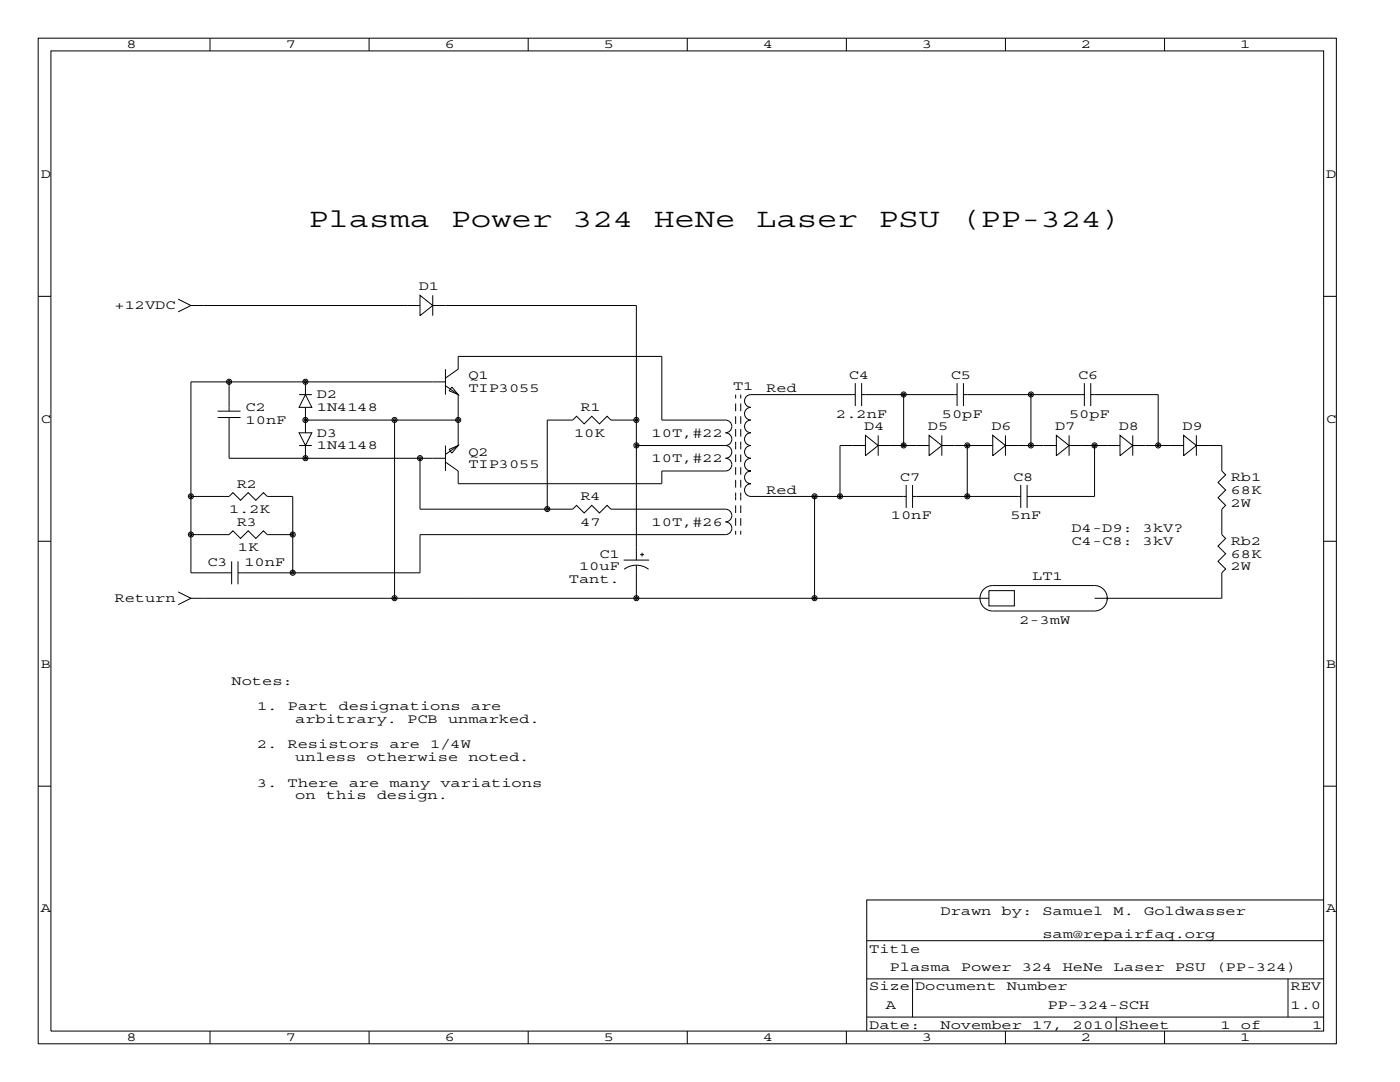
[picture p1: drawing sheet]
<svg xmlns="http://www.w3.org/2000/svg" width="279mm" height="216mm" viewBox="0 0 279 216" stroke-linecap="round" stroke-linejoin="round" font-family="sans-serif">
<g fill="none" stroke="#000" stroke-width=".2">
<path d="M7.6 7.6h259.1v200.7h-259.1zM10.2 10.2h254v195.5h-254zM41.9 7.6v2.6M73.7 7.6v2.6M105.4 7.6v2.6M137.2 7.6v2.6M168.9 7.6v2.6M200.7 7.6v2.6M232.4 7.6v2.6M7.6 59.1h2.6M35.6 59.7l2.5 1.3-2.5 1.2M83.8 58.9l2.6 2.1-2.6 2z"/>
<path d="M86.4 58.9v4.1M264.2 59.1h2.5M38.1 61h45.7M45.7 76.2v5.8M59.7 78.7h2.5M61 78.7l1.2 2.6h-2.5zM61 76.2v2.5M86.4 61h40.6v50.8M88.9 73.7v5M88.9 76.2h-50.8v38.1h8.1M88.9 75.4l2.5-1.7v-2.6h40.7v12.7h12.7a1.27 1.27 0 0 1 1.2 1.3 1.27 1.27 0 0 1-1.2 1.3 1.27 1.27 0 0 1 1.3 1.2 1.27 1.27 0 0 1-1.3 1.3M88.9 77l2.5 1.7v10.2l-2.5 1.8"/>
<path d="M90.2 77.2l1.2 1.5-1.7-.7zM146.8 78.7v.8M147.8 78.7v.8M170.7 78.7h-20.8a1.27 1.27 0 0 0-1.3 1.3 1.27 1.27 0 0 0 1.3 1.3 1.27 1.27 0 0 0-1.3 1.3 1.27 1.27 0 0 0 1.3 1.2 1.27 1.27 0 0 0-1.3 1.3 1.27 1.27 0 0 0 1.3 1.3 1.27 1.27 0 0 0-1.3 1.2 1.27 1.27 0 0 0 1.3 1.3 1.27 1.27 0 0 0-1.3 1.3 1.27 1.27 0 0 0 1.3 1.2 1.27 1.27 0 0 0-1.3 1.3 1.27 1.27 0 0 0 1.3 1.3 1.27 1.27 0 0 0-1.3 1.3 1.27 1.27 0 0 0 1.3 1.2 1.27 1.27 0 0 0-1.3 1.3 1.27 1.27 0 0 0 1.3 1.3h30.9M170.7 76.5v4.5M172 76.5v4.5M172 78.7h19M180.3 78.7v10.2M191 76.5v4.5M192.3 76.5v4.5M192.3 78.7h24.1M205.7 78.7v10.2"/>
<path d="M216.4 76.5v4.5M217.7 76.5v4.5M217.7 78.7h13.4v10.2M38.1 99.1h7.6l.8-.8 1.5 1.5 1.5-1.5 1.6 1.5 1.5-1.5 .7 .8h5.1v15.2M43.4 82h4.6M43.4 83.3h4.6M45.7 83.3v8.1h43.2M59.7 86.4h2.5l-1.2 2.5zM59.7 88.9h2.5M61 83.8h30.4M61 81.3v5.1M61 88.9v2.5"/>
<path d="M78.7 83.8v35.6M83.8 91.4v10.2h30.5l.8-.8 1.5 1.6 1.5-1.6 1.5 1.6 1.6-1.6 .7 .8h22.9a1.27 1.27 0 0 1 1.3 1.3 1.27 1.27 0 0 1-1.3 1.2 1.27 1.27 0 0 1 1.3 1.3 1.27 1.27 0 0 1-1.3 1.3h-61v7.6h-36.3M88.9 88.9v5.1M89.7 89.7l1.7-.8-1.2 1.5zM127 88.9h17.8M127 83.8h-5.1l-.7-.7-1.6 1.5-1.5-1.5-1.5 1.5-1.5-1.5-.8 .7h-5.1v17.8M127 88.9h.1M144.8 88.9a1.27 1.27 0 0 1 1.2 1.3 1.27 1.27 0 0 1-1.2 1.2 1.27 1.27 0 0 1 1.2 1.3 1.27 1.27 0 0 1-1.2 1.3h-12.7v2.5h-40.7v-2.5l-2.5-1.8M146.8 80.5v1.5M146.8 83.1v1.5M146.8 85.6v1.5M146.8 88.1v1.6"/>
<path d="M146.8 90.7v1.5M146.8 93.2v1.5M146.8 95.8v1.5M146.8 98.3v1.5M147.8 80.5v1.5M147.8 83.1v1.5M147.8 85.6v1.5M147.8 88.1v1.6M147.8 90.7v1.5M147.8 93.2v1.5M147.8 95.8v1.5M147.8 98.3v1.5"/>
<path d="M162.6 99.1v20.3M172.7 86.9l2.6 2-2.6 2zM172.7 88.9h-5.1v10.2M175.3 88.9h10.1M175.3 86.9v4M180.3 88.9h.1M180.8 96.8v4.5M182.1 96.8v4.5M182.1 99.1h21.6M185.4 86.9l2.6 2-2.6 2zM188 88.9h10.1M188 86.9v4"/>
<path d="M193 88.9v10.2M198.1 86.9l2.6 2-2.6 2zM200.7 86.9v4M203.7 96.8v4.5M205 96.8v4.5M210.8 88.9h-10.1M210.8 86.9l2.6 2-2.6 2zM213.4 88.9h10.1M213.4 86.9v4M218.4 88.9v10.2h-13.4M223.5 86.9l2.6 2-2.6 2zM226.1 88.9h10.1"/>
<path d="M226.1 86.9v4M236.2 86.9l2.6 2-2.6 2zM238.8 88.9h5v5.1l.8 .7-1.5 1.6 1.5 1.5-1.5 1.5 1.5 1.5-.8 .8v5.1l.8 .7-1.5 1.6 1.5 1.5-1.5 1.5 1.5 1.5-.8 .8v5.1h-25.4M238.8 86.9v4M7.6 108h2.6M35.6 118.1l2.5 1.3-2.5 1.2M38.1 119.4h157.5M38.1 106.7h7.6l.8-.8 1.5 1.5 1.5-1.5 1.6 1.5 1.5-1.5 .7 .8h5.1M38.1 106.7h.1M46.2 112v4.6M47.5 112v4.6M78.7 119.4h.1"/>
<path d="M124.5 111.8h5M124.6 113.6a4.1 4.1 0 0 1 4.8 0M127 112.8v6.6M127.8 110.7h.7M128.1 110.3v.7M146.8 100.8v1.6M146.8 103.4v1.5M146.8 105.9v.8M147.8 100.8v1.6M147.8 103.4v1.5M147.8 105.9v.8M162.6 119.4h.1"/>
<path d="M195.6 119.4h1.8M196.5 117.4l1-.5 .6-.1h20.3a2.54 2.54 0 0 1 2.6 2.6 2.54 2.54 0 0 1-2.6 2.5h-20.3a2.54 2.54 0 0 1-2.4-1.7 2.54 2.54 0 0 1 .8-2.8zM197.4 117.9h5v3h-5zM221 119.1v.5M264.2 108h2.5M7.6 156.9h2.6M264.2 156.9h2.5M264.2 179.6h-91.2v26.1M173 195.3h91.2M173 187.7h91.2M182.1 195.3v7.6M257 195.3v7.6"/>
<path d="M41.9 205.7v2.6M73.7 205.7v2.6M105.4 205.7v2.6M137.2 205.7v2.6M168.9 205.7v2.6M173 202.9h91.2M200.7 205.7v2.6M222.8 202.9v2.8M232.4 205.7v2.6"/>
<circle cx="45.7" cy="76.2" r=".51"/>
<circle cx="45.7" cy="76.2" r=".25"/>
<circle cx="61" cy="76.2" r=".51"/>
<circle cx="61" cy="76.2" r=".25"/>
<circle cx="180.3" cy="78.7" r=".51"/>
<circle cx="180.3" cy="78.7" r=".25"/>
<circle cx="205.7" cy="78.7" r=".51"/>
<circle cx="205.7" cy="78.7" r=".25"/>
<circle cx="38.1" cy="99" r=".51"/>
<circle cx="38.1" cy="99" r=".25"/>
<circle cx="61" cy="83.8" r=".51"/>
<circle cx="61" cy="91.4" r=".51"/>
<circle cx="61" cy="83.8" r=".25"/>
<circle cx="61" cy="91.4" r=".25"/>
<circle cx="78.7" cy="83.8" r=".51"/>
<circle cx="78.7" cy="83.8" r=".25"/>
<circle cx="83.8" cy="91.4" r=".51"/>
<circle cx="83.8" cy="91.4" r=".25"/>
<circle cx="91.4" cy="83.8" r=".51"/>
<circle cx="91.4" cy="83.8" r=".25"/>
<circle cx="127" cy="83.8" r=".51"/>
<circle cx="127" cy="88.9" r=".51"/>
<circle cx="127" cy="83.8" r=".25"/>
<circle cx="127" cy="88.9" r=".25"/>
<circle cx="162.6" cy="99" r=".51"/>
<circle cx="162.6" cy="99" r=".25"/>
<circle cx="167.6" cy="99" r=".51"/>
<circle cx="167.6" cy="99" r=".25"/>
<circle cx="180.3" cy="88.9" r=".51"/>
<circle cx="180.3" cy="88.9" r=".25"/>
<circle cx="193" cy="88.9" r=".51"/>
<circle cx="193" cy="99" r=".51"/>
<circle cx="193" cy="88.9" r=".25"/>
<circle cx="193" cy="99" r=".25"/>
<circle cx="205.7" cy="88.9" r=".51"/>
<circle cx="205.7" cy="88.9" r=".25"/>
<circle cx="218.4" cy="88.9" r=".51"/>
<circle cx="218.4" cy="88.9" r=".25"/>
<circle cx="231.1" cy="88.9" r=".51"/>
<circle cx="231.1" cy="88.9" r=".25"/>
<circle cx="38.1" cy="106.7" r=".51"/>
<circle cx="38.1" cy="106.7" r=".25"/>
<circle cx="58.4" cy="114.3" r=".51"/>
<circle cx="58.4" cy="106.7" r=".51"/>
<circle cx="58.4" cy="114.3" r=".25"/>
<circle cx="58.4" cy="106.7" r=".25"/>
<circle cx="78.7" cy="119.4" r=".51"/>
<circle cx="78.7" cy="119.4" r=".25"/>
<circle cx="109.2" cy="101.6" r=".51"/>
<circle cx="109.2" cy="101.6" r=".25"/>
<circle cx="127" cy="119.4" r=".51"/>
<circle cx="127" cy="119.4" r=".25"/>
<circle cx="162.6" cy="119.4" r=".51"/>
<circle cx="162.6" cy="119.4" r=".25"/>
</g>
<g font-size="5.3">
<text x="61.5" y="45.2">Plasma</text>
<text x="89.9" y="45.2">Power</text>
<text x="114.3" y="45.2">324</text>
<text x="130.6" y="45.2">HeNe</text>
<text x="150.9" y="45.2">Laser</text>
<text x="175.3" y="45.2">PSU</text>
<text x="191.5" y="45.2">(PP-324)</text>
</g>
<g font-size="2.6">
<text x="25.3" y="9.7">8</text>
<text x="57" y="9.7">7</text>
<text x="88.8" y="9.7">6</text>
<text x="120.5" y="9.7">5</text>
<text x="152.3" y="9.7">4</text>
<text x="184" y="9.7">3</text>
<text x="215.8" y="9.7">2</text>
<text x="247.5" y="9.7">1</text>
<text x="8.1" y="35.5">D</text>
<text x="264.7" y="35.5">D</text>
<text x="83.6" y="57.9">D1</text>
<text x="22.9" y="61.7">+12VDC</text>
<text x="93.5" y="75.7">Q1</text>
<text x="146.3" y="77.7">T1</text>
<text x="169.4" y="75.7">C4</text>
<text x="189.7" y="75.7">C5</text>
<text x="215.1" y="75.7">C6</text>
<text x="49" y="82">C2</text>
<text x="63.2" y="79.5">D2</text>
<text x="63.2" y="82">1N4148</text>
<text x="93.5" y="78.2">TIP3055</text>
<text x="115.8" y="82">R1</text>
<text x="152.9" y="78.2">Red</text>
<text x="166.9" y="83.3">2.2nF</text>
<text x="188" y="83.3">50pF</text>
<text x="213.4" y="83.3">50pF</text>
<text x="8.1" y="84.3">C</text>
<text x="49" y="84.6">10nF</text>
<text x="63.2" y="87.1">D3</text>
<text x="63.2" y="89.7">1N4148</text>
<text x="114.6" y="87.1">10K</text>
<text x="130" y="87.1">10T,#22</text>
<text x="172.5" y="85.9">D4</text>
<text x="185.2" y="85.9">D5</text>
<text x="197.9" y="85.9">D6</text>
<text x="210.6" y="85.9">D7</text>
<text x="223.3" y="85.9">D8</text>
<text x="236" y="85.9">D9</text>
<text x="264.7" y="84.3">C</text>
<text x="93.5" y="90.9">Q2</text>
<text x="93.5" y="93.5">TIP3055</text>
<text x="130" y="92.2">10T,#22</text>
<text x="47.2" y="97.3">R2</text>
<text x="115.8" y="99.8">R4</text>
<text x="152.9" y="98.6">Red</text>
<text x="179.6" y="96">C7</text>
<text x="202.2" y="96">C8</text>
<text x="245.6" y="96">Rb1</text>
<text x="245.6" y="98.6">68K</text>
<text x="245.6" y="101.1">2W</text>
<text x="45.7" y="102.4">1.2K</text>
<text x="47.2" y="104.9">R3</text>
<text x="115.8" y="104.9">47</text>
<text x="130" y="104.9">10T,#26</text>
<text x="177.8" y="103.6">10nF</text>
<text x="201.7" y="103.6">5nF</text>
<text x="213.9" y="106.2">D4-D9:</text>
<text x="228.1" y="106.2">3kV?</text>
<text x="41.4" y="113">C3</text>
<text x="47.5" y="110">1K</text>
<text x="48.8" y="113">10nF</text>
<text x="115.6" y="113.8">10uF</text>
<text x="119.6" y="111.3">C1</text>
<text x="213.9" y="108.7">C4-C8:</text>
<text x="228.1" y="108.7">3kV</text>
<text x="245.6" y="108.7">Rb2</text>
<text x="245.6" y="111.3">68K</text>
<text x="245.6" y="113.8">2W</text>
<text x="113.5" y="116.3">Tant.</text>
<text x="206" y="115.8">LT1</text>
<text x="22.9" y="120.1">Return</text>
<text x="203.5" y="124.5">2-3mW</text>
<text x="8.1" y="133.2">B</text>
<text x="46.2" y="136.7">Notes:</text>
<text x="264.7" y="133.2">B</text>
<text x="51.3" y="141.7">1.</text>
<text x="57.4" y="141.7">Part</text>
<text x="67.6" y="141.7">designations</text>
<text x="94" y="141.7">are</text>
<text x="51.3" y="149.4">2.</text>
<text x="57.4" y="149.4">Resistors</text>
<text x="58.9" y="144.3">arbitrary.</text>
<text x="77.7" y="149.4">are</text>
<text x="81.3" y="144.3">PCB</text>
<text x="85.9" y="149.4">1/4W</text>
<text x="89.4" y="144.3">unmarked.</text>
<text x="58.9" y="151.9">unless</text>
<text x="73.2" y="151.9">otherwise</text>
<text x="93.5" y="151.9">noted.</text>
<text x="51.3" y="157">3.</text>
<text x="57.4" y="157">There</text>
<text x="58.9" y="159.5">on</text>
<text x="65" y="159.5">this</text>
<text x="69.6" y="157">are</text>
<text x="75.2" y="159.5">design.</text>
<text x="77.7" y="157">many</text>
<text x="87.9" y="157">variations</text>
<text x="8.1" y="182.1">A</text>
<text x="187.7" y="182.6">Drawn</text>
<text x="199.9" y="182.6">by:</text>
<text x="208" y="182.6">Samuel</text>
<text x="222.2" y="182.6">M.</text>
<text x="228.3" y="182.6">Goldwasser</text>
<text x="264.7" y="182.1">A</text>
<text x="173.5" y="190.2">Title</text>
<text x="208" y="187.2">sam@repairfaq.org</text>
<text x="173.5" y="197.6">Size Document</text>
<text x="177.5" y="193.8">Plasma</text>
<text x="191.8" y="193.8">Power</text>
<text x="200.9" y="197.6">Number</text>
<text x="204" y="193.8">324</text>
<text x="212.1" y="193.8">HeNe</text>
<text x="222.2" y="193.8">Laser</text>
<text x="234.4" y="193.8">PSU</text>
<text x="242.6" y="193.8">(PP-324)</text>
<text x="257.6" y="197.6">REV</text>
<text x="176.8" y="201.4">A</text>
<text x="209" y="201.4">PP-324-SCH</text>
<text x="257.6" y="201.4">1.0</text>
<text x="25.3" y="207.8">8</text>
<text x="57" y="207.8">7</text>
<text x="88.8" y="207.8">6</text>
<text x="120.5" y="207.8">5</text>
<text x="152.3" y="207.8">4</text>
<text x="173.5" y="205.2">Date:</text>
<text x="184" y="207.8">3</text>
<text x="187.7" y="205.2">November</text>
<text x="206" y="205.2">17,</text>
<text x="214.1" y="205.2">2010 Sheet</text>
<text x="215.8" y="207.8">2</text>
<text x="243.6" y="205.2">1</text>
<text x="247.5" y="207.8">1</text>
<text x="247.6" y="205.2">of</text>
<text x="261.9" y="205.2">1</text>
</g>
</svg>
